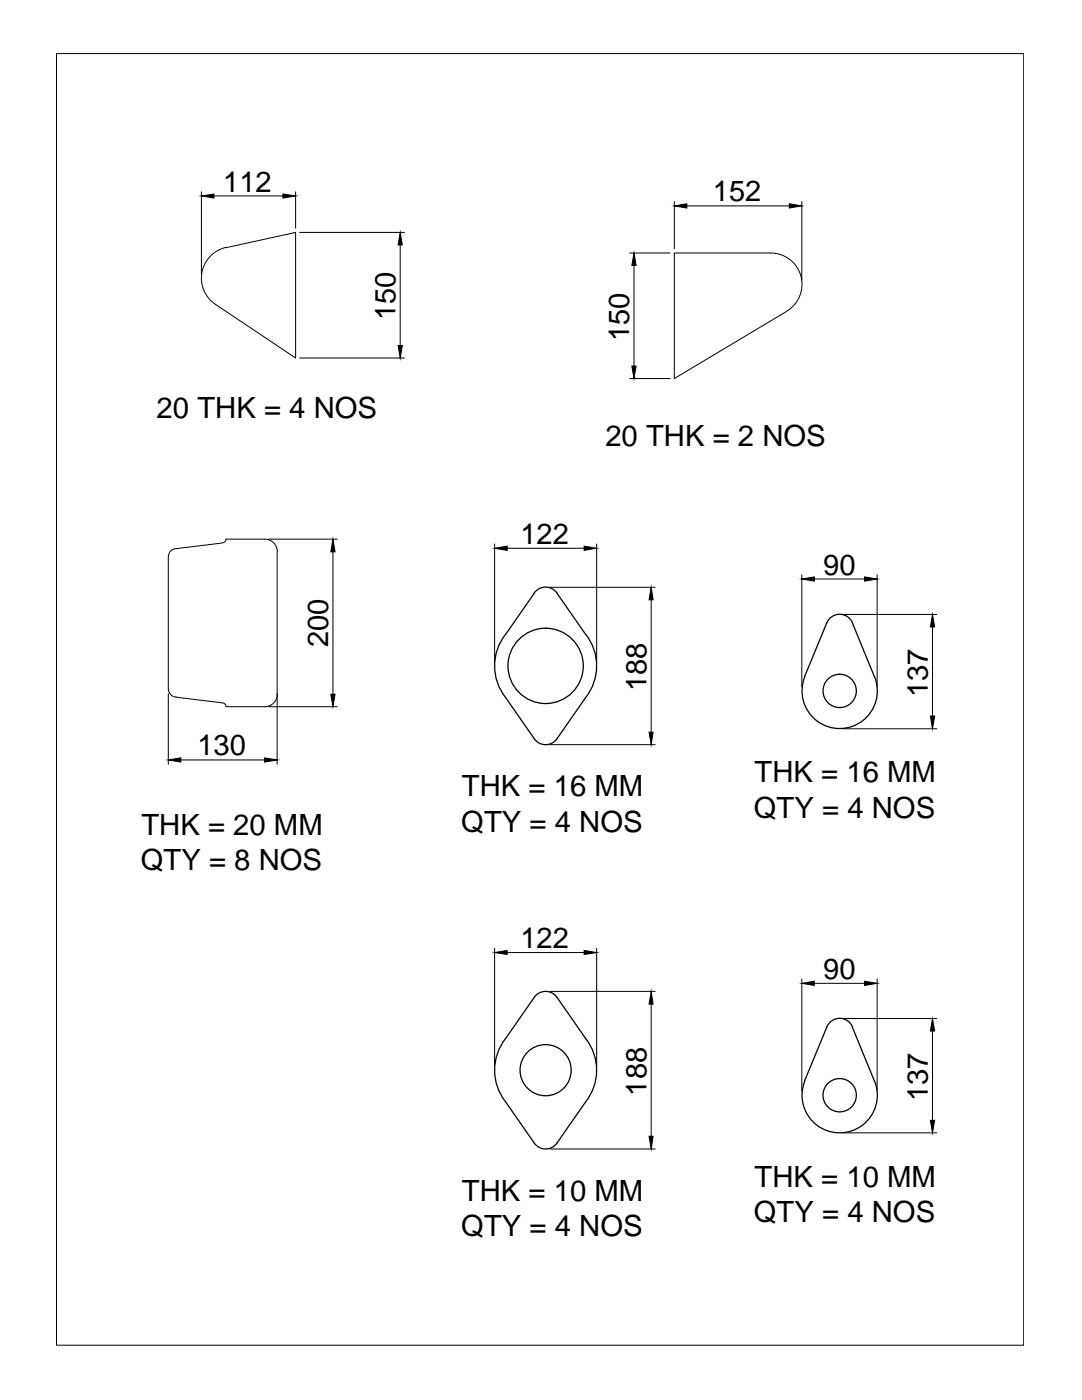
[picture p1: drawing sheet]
<svg xmlns="http://www.w3.org/2000/svg" width="216mm" height="279mm" viewBox="0 0 216 279" stroke-linecap="round" stroke-linejoin="round" font-family="sans-serif">
<!-- layer: 0 -->
<g fill="none" stroke="#000" stroke-width=".2">
<path d="M11.3 10.7h193v257.8h-193zM40.2 38.3v16.4M42.7 39.1h13.7M59 38.3v7.2M45.1 49.4a6.3 6.3 0 0 0-4.8 4.9 6.3 6.3 0 0 0 2.7 6.4l16 10.7v-25l-13.9 3M59.8 46.4h20.9M79.9 48.9v20M125.7 50.5h8M126.5 53v20.1M134.5 40.2v9.4M137 41.1h20.5M153.8 50.5h-19.3v25.1l22.5-13.5"/>
<path d="M153.8 50.5a6.2 6.2 0 0 1 6 4.6 6.2 6.2 0 0 1-2.8 7M160 40.2v15.7M59.8 71.4h20.9M125.7 75.6h8M33.6 111v26.6M44.4 108.4l-9.3 1.1a1.5 1.5 0 0 0-1.5 1.5M44.4 108.3a.74 .74 0 0 0 .7-.7h7.7a2.52 2.52 0 0 1 2.5 2.5M53.6 107.6h13.7M55.3 110.1v42.4M66.4 110.1v28.4M98.7 108.6v23.5M101.2 109.4h15.4"/>
<path d="M109.7 117.2h21M119.1 108.6v23.5M129.9 119.7v26.4M160 114.7v22.4M162.5 115.6h10M175 114.7v22.4M33.6 138.5v14M33.6 137.6a1.5 1.5 0 0 0 1.5 1.5M35.1 139.1l9.3 1.2M55.3 138.5a2.52 2.52 0 0 1-2.5 2.5h-7.7a.74 .74 0 0 0-.7-.7M168.3 122.6h18.6M186.1 125.1v17.8"/>
<path d="M36.1 151.7h16.7M53.6 141h13.7M109.7 148.6h21M168.3 145.4h18.6M98.7 189.3v23.5M101.2 190.1h15.4M109.7 197.9h21M119.1 189.3v23.5M160 195.4v22.3M162.5 196.2h10M175 195.4v22.3M129.9 200.4v26.4"/>
<path d="M168.3 203.3h18.6M186.1 205.8v17.8M109.7 229.3h21M168.3 226.1h18.6"/>
</g>
<g fill="#000" stroke="#000" stroke-width=".2">
<path d="M40.2 39.1l2.5-.4v.8zM56.4 38.7l2.6 .4-2.6 .4zM79.9 46.4l.4 2.5h-.9zM126.5 50.5l.4 2.5h-.8zM134.5 41.1l2.5-.4v.8zM157.5 40.7l2.5 .4-2.5 .4zM79.4 68.9h.9l-.4 2.5zM126.1 73.1h.8l-.4 2.5zM66.4 107.6l.5 2.5h-.9zM98.7 109.4l2.5-.4v.8zM116.6 109l2.5 .4-2.5 .4zM129.9 117.2l.4 2.5h-.8z"/>
<path d="M160 115.6l2.5-.5v.9zM172.5 115.1l2.5 .5-2.5 .4zM66 138.5h.9l-.5 2.5zM186.1 122.6l.4 2.5h-.9zM33.6 151.7l2.5-.5v.9zM52.8 151.2l2.5 .5-2.5 .4zM129.5 146.1h.8l-.4 2.5zM185.6 142.9h.9l-.4 2.5zM98.7 190.1l2.5-.4v.8zM116.6 189.7l2.5 .4-2.5 .4zM160 196.2l2.5-.4v.9zM172.5 195.8l2.5 .4-2.5 .5z"/>
<path d="M129.9 197.9l.4 2.5h-.8zM186.1 203.3l.4 2.5h-.9zM129.5 226.8h.8l-.4 2.5zM185.6 223.6h.9l-.4 2.5z"/>
</g>
<g fill="none" stroke="#000" stroke-width=".25">
<path d="M106.6 118.4l-5.7 8.2M111.1 118.4l5.8 8.2M111.1 118.3a2.77 2.77 0 0 0-4.5 0M100.9 126.6a10.2 10.2 0 0 0 0 12.6M100.9 139.2l5.7 8.2M116.9 139.2l-5.8 8.2M116.9 126.6a10.2 10.2 0 0 1 0 12.6M160.6 135a7.5 7.5 0 0 0 6.9 10.4 7.5 7.5 0 0 0 7-10.4M165 124.3l-4.5 10.7M170.1 124.3l4.4 10.7M170.1 124.3a2.77 2.77 0 0 0-2.6-1.7 2.77 2.77 0 0 0-2.5 1.7M106.6 147.4a2.77 2.77 0 0 0 4.5 0"/>
<path d="M100.9 207.3a10.2 10.2 0 0 0 0 12.6M100.9 219.9l5.7 8.2a2.77 2.77 0 0 0 4.5 0l5.8-8.2M100.9 207.2l5.7-8.2a2.77 2.77 0 0 1 4.5 0l5.8 8.2M116.9 207.3a10.2 10.2 0 0 1 0 12.6M160.6 215.7a7.5 7.5 0 0 0 6.9 10.4 7.5 7.5 0 0 0 7-10.4M170.1 205l4.4 10.7M170.1 205a2.77 2.77 0 0 0-2.6-1.8 2.77 2.77 0 0 0-2.5 1.8l-4.5 10.7"/>
<circle cx="108.9" cy="132.9" r="7.5"/>
<circle cx="167.5" cy="137.9" r="3.3"/>
<circle cx="108.9" cy="213.6" r="5.1"/>
<circle cx="167.5" cy="218.6" r="3.3"/>
</g>
<g font-size="5.8">
<text x="44.5" y="38.3">112</text>
<text x="142.3" y="40.2">152</text>
<text x="78.9" y="64" transform="rotate(-90 78.9 64)">150</text>
<text x="125.6" y="68.1" transform="rotate(-90 125.6 68.1)">150</text>
<text x="31.3" y="83.4">20 THK = 4 NOS</text>
<text x="120.8" y="89">20 THK = 2 NOS</text>
<text x="103.9" y="108.6">122</text>
<text x="164.3" y="114.7">90</text>
<text x="65.5" y="129.1" transform="rotate(-90 65.5 129.1)">200</text>
<text x="129" y="138" transform="rotate(-90 129 138)">188</text>
<text x="185.1" y="139.1" transform="rotate(-90 185.1 139.1)">137</text>
<text x="39.4" y="150.7">130</text>
<text x="92.2" y="158.9">THK = 16 MM</text>
<text x="150.6" y="156.2">THK = 16 MM</text>
<text x="28.2" y="166.6">THK = 20 MM</text>
<text x="92" y="166">QTY = 4 NOS</text>
<text x="150.4" y="163.2">QTY = 4 NOS</text>
<text x="28.1" y="173.6">QTY = 8 NOS</text>
<text x="103.9" y="189.3">122</text>
<text x="164.3" y="195.3">90</text>
<text x="129" y="218.6" transform="rotate(-90 129 218.6)">188</text>
<text x="185.1" y="219.7" transform="rotate(-90 185.1 219.7)">137</text>
<text x="92.2" y="239.6">THK = 10 MM</text>
<text x="150.6" y="236.8">THK = 10 MM</text>
<text x="150.4" y="243.9">QTY = 4 NOS</text>
<text x="92" y="246.7">QTY = 4 NOS</text>
</g>
</svg>
